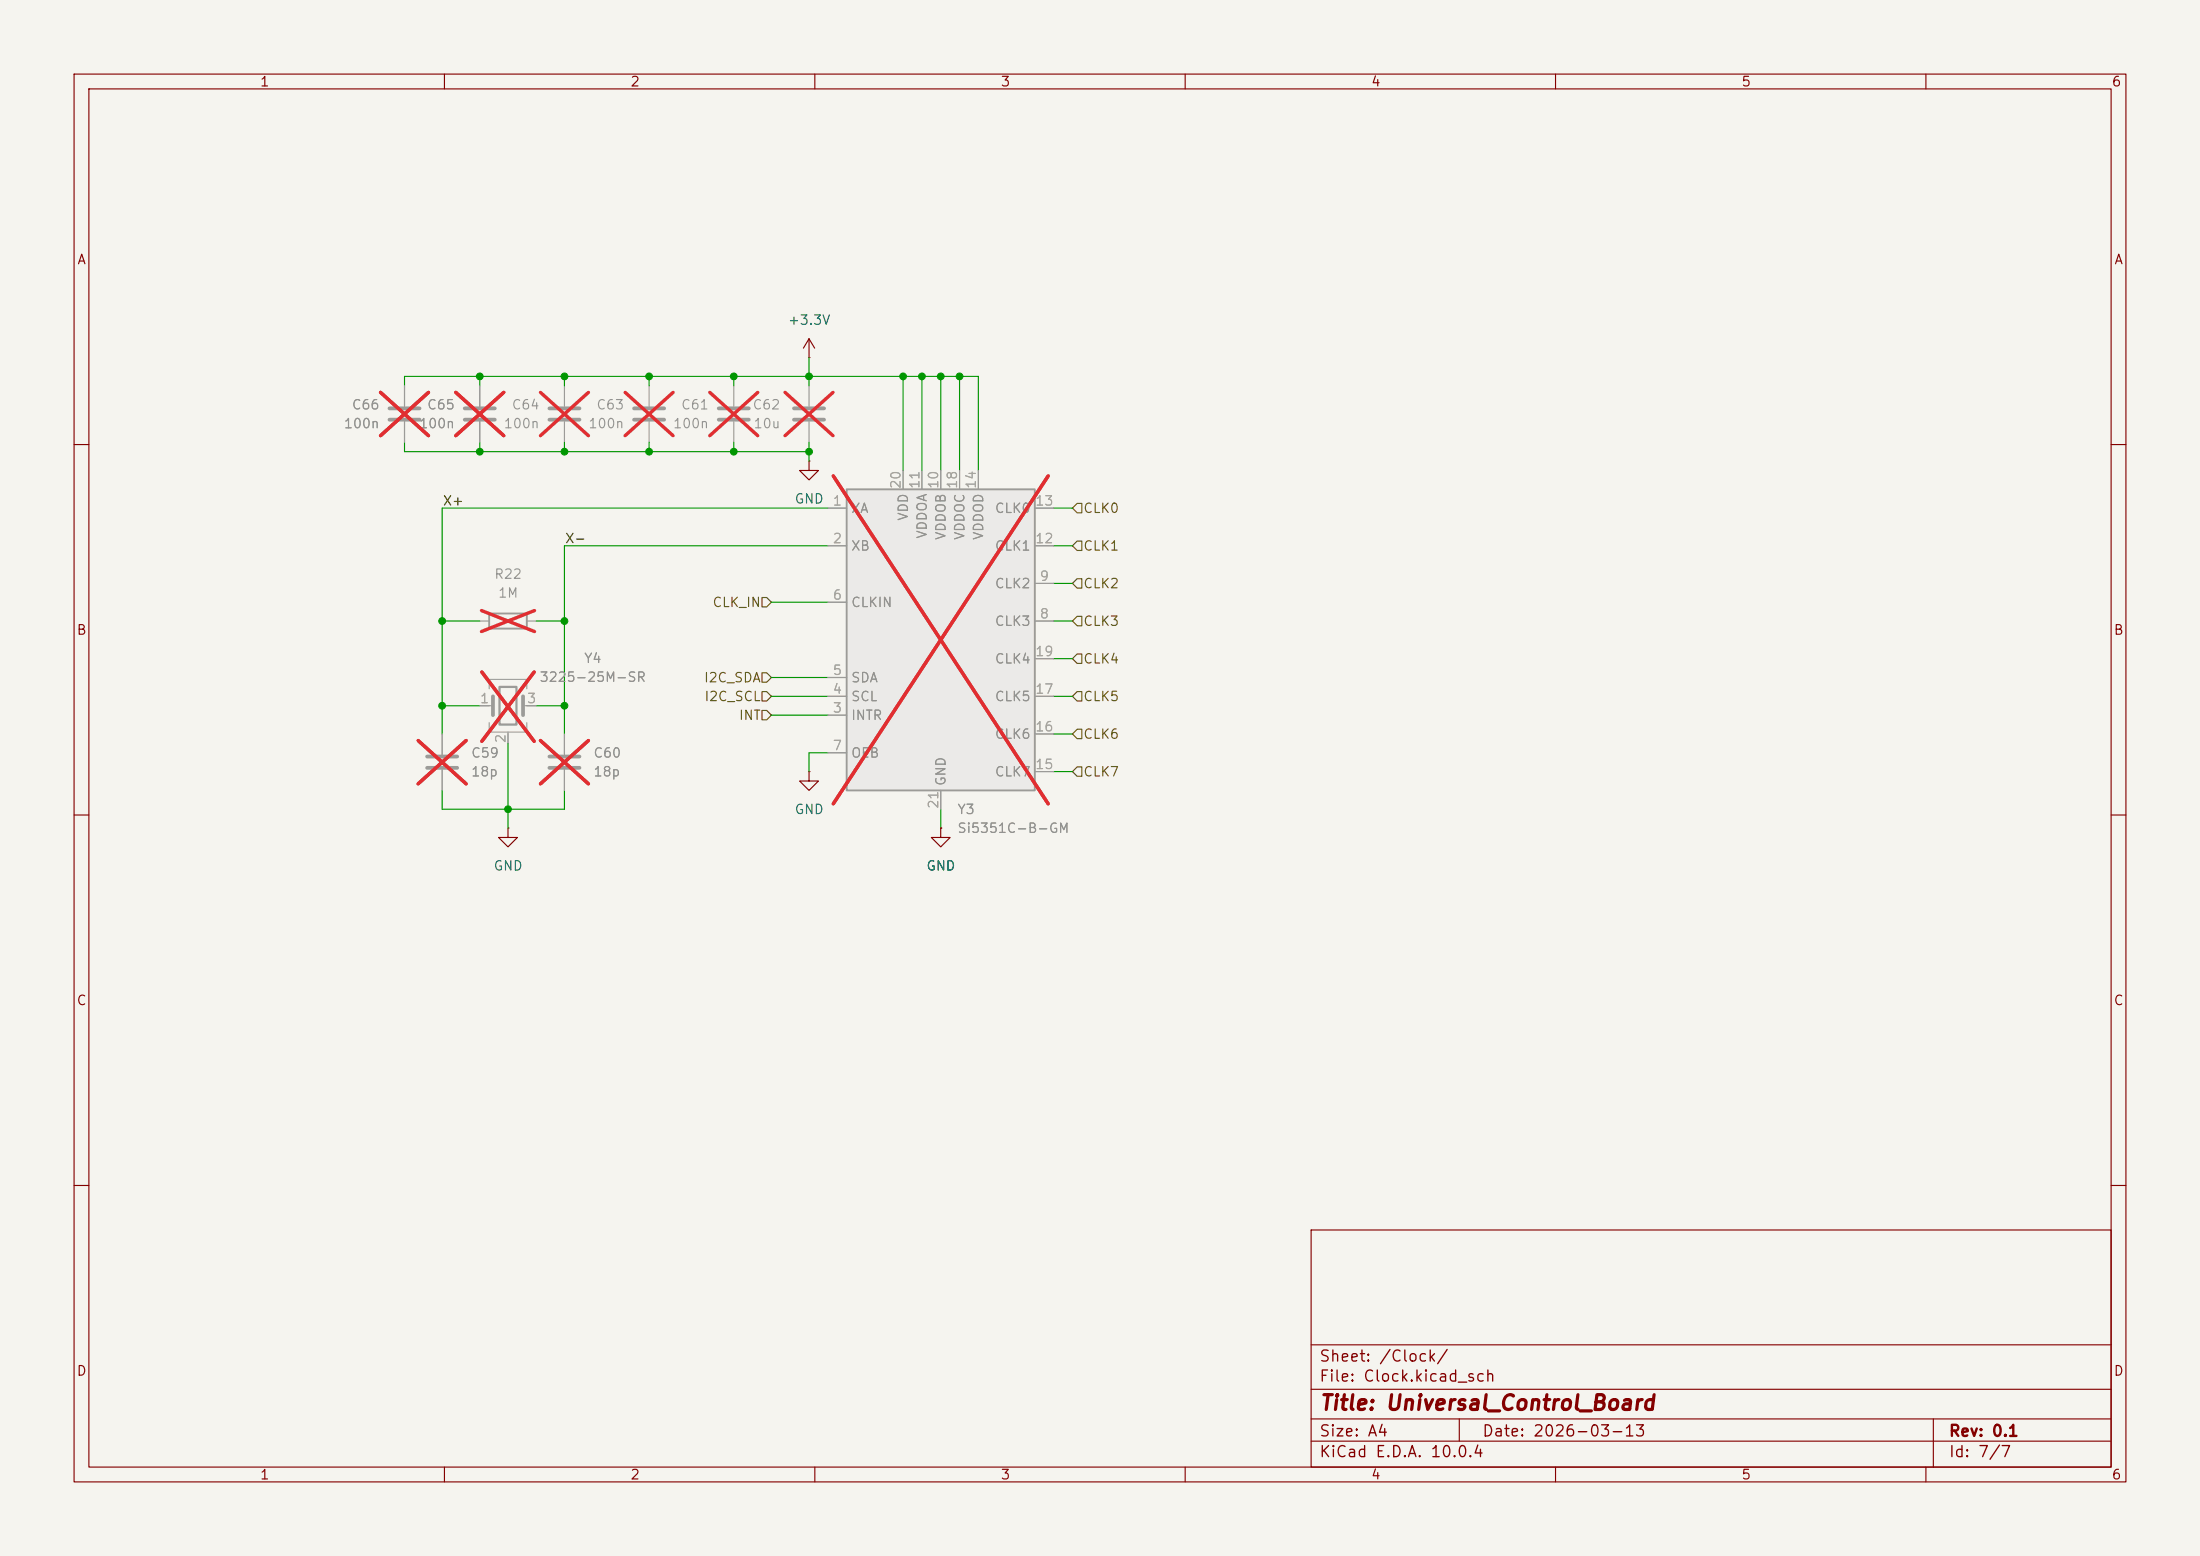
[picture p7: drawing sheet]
(kicad_sch
 (version 20260306)
 (generator "eeschema")
 (generator_version "10.0")
 (paper "A4")
 (title_block
  (title "Universal_Control_Board")
  (date "2026-03-13")
  (rev "0.1"))
 (lib_symbols
  (symbol "Device:C"
   (pin_numbers (hide yes))
   (pin_names
    (offset 0.254)) (exclude_from_sim no) (in_bom yes) (on_board yes)
   (in_pos_files yes)
   (duplicate_pin_numbers_are_jumpers no)
   (property "Reference" "C" (at 0.635 2.54 0) (show_name no) (do_not_autoplace no) (effects (font (size 1.27 1.27)) (justify left)))
   (property "Value" "C" (at 0.635 -2.54 0) (show_name no) (do_not_autoplace no) (effects (font (size 1.27 1.27)) (justify left)))
   (property "Footprint" "" (at 0.9652 -3.81 0) (show_name no) (do_not_autoplace no) (hide yes) (effects (font (size 1.27 1.27))))
   (property "Datasheet" "" (at 0 0 0) (show_name no) (do_not_autoplace no) (hide yes) (effects (font (size 1.27 1.27))))
   (property "Description" "Unpolarized capacitor" (at 0 0 0) (show_name no) (do_not_autoplace no) (hide yes) (effects (font (size 1.27 1.27))))
   (symbol "C_0_1"
    (polyline (pts (xy -2.032 0.762) (xy 2.032 0.762)) (stroke (width 0.508) (type default)) (fill (type none)))
    (polyline (pts (xy -2.032 -0.762) (xy 2.032 -0.762)) (stroke (width 0.508) (type default)) (fill (type none))))
   (symbol "C_1_1"
    (pin passive line (at 0 3.81 270) (length 2.794) (name "" (effects (font (size 1.27 1.27)))) (number "1" (effects (font (size 1.27 1.27)))))
    (pin passive line (at 0 -3.81 90) (length 2.794) (name "" (effects (font (size 1.27 1.27)))) (number "2" (effects (font (size 1.27 1.27))))))
   (embedded_fonts no))
  (symbol "Device:Crystal_GND24"
   (pin_names
    (offset 1.016) (hide yes)) (exclude_from_sim no) (in_bom yes) (on_board yes)
   (in_pos_files yes)
   (duplicate_pin_numbers_are_jumpers no)
   (property "Reference" "Y" (at 3.175 5.08 0) (show_name no) (do_not_autoplace no) (effects (font (size 1.27 1.27)) (justify left)))
   (property "Value" "Crystal_GND24" (at 3.175 3.175 0) (show_name no) (do_not_autoplace no) (effects (font (size 1.27 1.27)) (justify left)))
   (property "Footprint" "" (at 0 0 0) (show_name no) (do_not_autoplace no) (hide yes) (effects (font (size 1.27 1.27))))
   (property "Datasheet" "" (at 0 0 0) (show_name no) (do_not_autoplace no) (hide yes) (effects (font (size 1.27 1.27))))
   (property "Description" "Four pin crystal, GND on pins 2 and 4" (at 0 0 0) (show_name no) (do_not_autoplace no) (hide yes) (effects (font (size 1.27 1.27))))
   (property private "KLC_S3.3" "The rectangle is not a symbol body but a graphical element" (at 0 -12.7 0) (show_name yes) (do_not_autoplace no) (hide yes) (effects (font (size 1.27 1.27))))
   (property private "KLC_S4.1" "Some pins are on 50mil grid to make the symbol small" (at 0 -15.24 0) (show_name yes) (do_not_autoplace no) (hide yes) (effects (font (size 1.27 1.27))))
   (symbol "Crystal_GND24_0_1"
    (polyline (pts (xy -2.54 2.286) (xy -2.54 3.556) (xy 2.54 3.556) (xy 2.54 2.286)) (stroke (width 0) (type default)) (fill (type none)))
    (polyline (pts (xy -2.54 0) (xy -2.032 0)) (stroke (width 0) (type default)) (fill (type none)))
    (polyline (pts (xy -2.54 -2.286) (xy -2.54 -3.556) (xy 2.54 -3.556) (xy 2.54 -2.286)) (stroke (width 0) (type default)) (fill (type none)))
    (polyline (pts (xy -2.032 -1.27) (xy -2.032 1.27)) (stroke (width 0.508) (type default)) (fill (type none)))
    (rectangle (start -1.143 2.54) (end 1.143 -2.54) (stroke (width 0.3048) (type default)) (fill (type none)))
    (polyline (pts (xy 0 -3.81) (xy 0 -3.556)) (stroke (width 0) (type default)) (fill (type none)))
    (polyline (pts (xy 2.032 0) (xy 2.54 0)) (stroke (width 0) (type default)) (fill (type none)))
    (polyline (pts (xy 2.032 -1.27) (xy 2.032 1.27)) (stroke (width 0.508) (type default)) (fill (type none))))
   (symbol "Crystal_GND24_1_1"
    (pin passive line (at -3.81 0 0) (length 1.27) (name "1" (effects (font (size 1.27 1.27)))) (number "1" (effects (font (size 1.27 1.27)))))
    (pin passive line (at 0 -5.08 90) (length 1.27) (name "G" (effects (font (size 1.27 1.27)))) (number "2" (effects (font (size 1.27 1.27)))))
    (pin passive line (at 3.81 0 180) (length 1.27) (name "3" (effects (font (size 1.27 1.27)))) (number "3" (effects (font (size 1.27 1.27)))))
    (pin passive line (at 0 -5.08 90) (length 1.27) (hide yes) (name "G" (effects (font (size 1.27 1.27)))) (number "4" (effects (font (size 1.27 1.27))))))
   (embedded_fonts no))
  (symbol "Device:R"
   (pin_numbers (hide yes))
   (pin_names
    (offset 0)) (exclude_from_sim no) (in_bom yes) (on_board yes)
   (in_pos_files yes)
   (duplicate_pin_numbers_are_jumpers no)
   (property "Reference" "R" (at 2.032 0 90) (show_name no) (do_not_autoplace no) (effects (font (size 1.27 1.27))))
   (property "Value" "R" (at 0 0 90) (show_name no) (do_not_autoplace no) (effects (font (size 1.27 1.27))))
   (property "Footprint" "" (at -1.778 0 90) (show_name no) (do_not_autoplace no) (hide yes) (effects (font (size 1.27 1.27))))
   (property "Datasheet" "" (at 0 0 0) (show_name no) (do_not_autoplace no) (hide yes) (effects (font (size 1.27 1.27))))
   (property "Description" "Resistor" (at 0 0 0) (show_name no) (do_not_autoplace no) (hide yes) (effects (font (size 1.27 1.27))))
   (symbol "R_0_1"
    (rectangle (start -1.016 -2.54) (end 1.016 2.54) (stroke (width 0.254) (type default)) (fill (type none))))
   (symbol "R_1_1"
    (pin passive line (at 0 3.81 270) (length 1.27) (name "" (effects (font (size 1.27 1.27)))) (number "1" (effects (font (size 1.27 1.27)))))
    (pin passive line (at 0 -3.81 90) (length 1.27) (name "" (effects (font (size 1.27 1.27)))) (number "2" (effects (font (size 1.27 1.27))))))
   (embedded_fonts no))
  (symbol "Oscillator:Si5351C-B-GM" (exclude_from_sim no) (in_bom yes) (on_board yes)
   (in_pos_files yes)
   (duplicate_pin_numbers_are_jumpers no)
   (property "Reference" "Y" (at -12.7 21.59 0) (show_name no) (do_not_autoplace no) (effects (font (size 1.27 1.27))))
   (property "Value" "Si5351C-B-GM" (at -13.97 -22.86 0) (show_name no) (do_not_autoplace no) (effects (font (size 1.27 1.27))))
   (property "Footprint" "Package_DFN_QFN:QFN-20-1EP_4x4mm_P0.5mm_EP2.7x2.7mm" (at 0 -30.48 0) (show_name no) (do_not_autoplace no) (hide yes) (effects (font (size 1.27 1.27))))
   (property "Datasheet" "https://www.silabs.com/documents/public/data-sheets/Si5351-B.pdf" (at 0 0 0) (show_name no) (do_not_autoplace no) (hide yes) (effects (font (size 1.27 1.27))))
   (property "Description" "I2C Programmable Any-Frequency CMOS Clock Generator, QFN-20" (at 0 0 0) (show_name no) (do_not_autoplace no) (hide yes) (effects (font (size 1.27 1.27))))
   (symbol "Si5351C-B-GM_1_1"
    (rectangle (start -12.7 20.32) (end 12.7 -20.32) (stroke (width 0.254) (type default)) (fill (type background)))
    (pin input line (at -15.24 17.78 0) (length 2.54) (name "XA" (effects (font (size 1.27 1.27)))) (number "1" (effects (font (size 1.27 1.27)))))
    (pin input line (at -15.24 12.7 0) (length 2.54) (name "XB" (effects (font (size 1.27 1.27)))) (number "2" (effects (font (size 1.27 1.27)))))
    (pin output line (at -15.24 -10.16 0) (length 2.54) (name "INTR" (effects (font (size 1.27 1.27)))) (number "3" (effects (font (size 1.27 1.27)))))
    (pin input line (at -15.24 -7.62 0) (length 2.54) (name "SCL" (effects (font (size 1.27 1.27)))) (number "4" (effects (font (size 1.27 1.27)))))
    (pin bidirectional line (at -15.24 -5.08 0) (length 2.54) (name "SDA" (effects (font (size 1.27 1.27)))) (number "5" (effects (font (size 1.27 1.27)))))
    (pin input line (at -15.24 5.08 0) (length 2.54) (name "CLKIN" (effects (font (size 1.27 1.27)))) (number "6" (effects (font (size 1.27 1.27)))))
    (pin input line (at -15.24 -15.24 0) (length 2.54) (name "OEB" (effects (font (size 1.27 1.27)))) (number "7" (effects (font (size 1.27 1.27)))))
    (pin output line (at 15.24 2.54 180) (length 2.54) (name "CLK3" (effects (font (size 1.27 1.27)))) (number "8" (effects (font (size 1.27 1.27)))))
    (pin output line (at 15.24 7.62 180) (length 2.54) (name "CLK2" (effects (font (size 1.27 1.27)))) (number "9" (effects (font (size 1.27 1.27)))))
    (pin power_in line (at 0 22.86 270) (length 2.54) (name "VDDOB" (effects (font (size 1.27 1.27)))) (number "10" (effects (font (size 1.27 1.27)))))
    (pin power_in line (at -2.54 22.86 270) (length 2.54) (name "VDDOA" (effects (font (size 1.27 1.27)))) (number "11" (effects (font (size 1.27 1.27)))))
    (pin output line (at 15.24 12.7 180) (length 2.54) (name "CLK1" (effects (font (size 1.27 1.27)))) (number "12" (effects (font (size 1.27 1.27)))))
    (pin output line (at 15.24 17.78 180) (length 2.54) (name "CLK0" (effects (font (size 1.27 1.27)))) (number "13" (effects (font (size 1.27 1.27)))))
    (pin power_in line (at 5.08 22.86 270) (length 2.54) (name "VDDOD" (effects (font (size 1.27 1.27)))) (number "14" (effects (font (size 1.27 1.27)))))
    (pin output line (at 15.24 -17.78 180) (length 2.54) (name "CLK7" (effects (font (size 1.27 1.27)))) (number "15" (effects (font (size 1.27 1.27)))))
    (pin output line (at 15.24 -12.7 180) (length 2.54) (name "CLK6" (effects (font (size 1.27 1.27)))) (number "16" (effects (font (size 1.27 1.27)))))
    (pin output line (at 15.24 -7.62 180) (length 2.54) (name "CLK5" (effects (font (size 1.27 1.27)))) (number "17" (effects (font (size 1.27 1.27)))))
    (pin power_in line (at 2.54 22.86 270) (length 2.54) (name "VDDOC" (effects (font (size 1.27 1.27)))) (number "18" (effects (font (size 1.27 1.27)))))
    (pin output line (at 15.24 -2.54 180) (length 2.54) (name "CLK4" (effects (font (size 1.27 1.27)))) (number "19" (effects (font (size 1.27 1.27)))))
    (pin power_in line (at -5.08 22.86 270) (length 2.54) (name "VDD" (effects (font (size 1.27 1.27)))) (number "20" (effects (font (size 1.27 1.27)))))
    (pin power_in line (at 0 -22.86 90) (length 2.54) (name "GND" (effects (font (size 1.27 1.27)))) (number "21" (effects (font (size 1.27 1.27))))))
   (embedded_fonts no))
  (symbol "power:+3.3V"
   (power global)
   (pin_numbers (hide yes))
   (pin_names
    (offset 0) (hide yes)) (exclude_from_sim no) (in_bom yes) (on_board yes)
   (in_pos_files yes)
   (duplicate_pin_numbers_are_jumpers no)
   (property "Reference" "#PWR" (at 0 -3.81 0) (show_name no) (do_not_autoplace no) (hide yes) (effects (font (size 1.27 1.27))))
   (property "Value" "+3.3V" (at 0 3.556 0) (show_name no) (do_not_autoplace no) (effects (font (size 1.27 1.27))))
   (property "Footprint" "" (at 0 0 0) (show_name no) (do_not_autoplace no) (hide yes) (effects (font (size 1.27 1.27))))
   (property "Datasheet" "" (at 0 0 0) (show_name no) (do_not_autoplace no) (hide yes) (effects (font (size 1.27 1.27))))
   (property "Description" "Power symbol creates a global label with name \"+3.3V\"" (at 0 0 0) (show_name no) (do_not_autoplace no) (hide yes) (effects (font (size 1.27 1.27))))
   (symbol "+3.3V_0_1"
    (polyline (pts (xy -0.762 1.27) (xy 0 2.54)) (stroke (width 0) (type default)) (fill (type none)))
    (polyline (pts (xy 0 2.54) (xy 0.762 1.27)) (stroke (width 0) (type default)) (fill (type none)))
    (polyline (pts (xy 0 0) (xy 0 2.54)) (stroke (width 0) (type default)) (fill (type none))))
   (symbol "+3.3V_1_1"
    (pin power_in line (at 0 0 90) (length 0) (name "" (effects (font (size 1.27 1.27)))) (number "1" (effects (font (size 1.27 1.27))))))
   (embedded_fonts no))
  (symbol "power:GND"
   (power global)
   (pin_numbers (hide yes))
   (pin_names
    (offset 0) (hide yes)) (exclude_from_sim no) (in_bom yes) (on_board yes)
   (in_pos_files yes)
   (duplicate_pin_numbers_are_jumpers no)
   (property "Reference" "#PWR" (at 0 -6.35 0) (show_name no) (do_not_autoplace no) (hide yes) (effects (font (size 1.27 1.27))))
   (property "Value" "GND" (at 0 -3.81 0) (show_name no) (do_not_autoplace no) (effects (font (size 1.27 1.27))))
   (property "Footprint" "" (at 0 0 0) (show_name no) (do_not_autoplace no) (hide yes) (effects (font (size 1.27 1.27))))
   (property "Datasheet" "" (at 0 0 0) (show_name no) (do_not_autoplace no) (hide yes) (effects (font (size 1.27 1.27))))
   (property "Description" "Power symbol creates a global label with name \"GND\" , ground" (at 0 0 0) (show_name no) (do_not_autoplace no) (hide yes) (effects (font (size 1.27 1.27))))
   (symbol "GND_0_1"
    (polyline (pts (xy 0 0) (xy 0 -1.27) (xy 1.27 -1.27) (xy 0 -2.54) (xy -1.27 -1.27) (xy 0 -1.27)) (stroke (width 0) (type default)) (fill (type none))))
   (symbol "GND_1_1"
    (pin power_in line (at 0 0 270) (length 0) (name "" (effects (font (size 1.27 1.27)))) (number "1" (effects (font (size 1.27 1.27))))))
   (embedded_fonts no)))
 (junction
  (at 76.2 60.96)
  (diameter 0)
  (color 0 0 0 0))
 (junction
  (at 64.77 50.8)
  (diameter 0)
  (color 0 0 0 0))
 (junction
  (at 68.58 109.22)
  (diameter 0)
  (color 0 0 0 0))
 (junction
  (at 59.69 95.25)
  (diameter 0)
  (color 0 0 0 0))
 (junction
  (at 76.2 83.82)
  (diameter 0)
  (color 0 0 0 0))
 (junction
  (at 109.22 60.96)
  (diameter 0)
  (color 0 0 0 0))
 (junction
  (at 99.06 60.96)
  (diameter 0)
  (color 0 0 0 0))
 (junction
  (at 87.63 60.96)
  (diameter 0)
  (color 0 0 0 0))
 (junction
  (at 121.92 50.8)
  (diameter 0)
  (color 0 0 0 0))
 (junction
  (at 127 50.8)
  (diameter 0)
  (color 0 0 0 0))
 (junction
  (at 64.77 60.96)
  (diameter 0)
  (color 0 0 0 0))
 (junction
  (at 76.2 95.25)
  (diameter 0)
  (color 0 0 0 0))
 (junction
  (at 129.54 50.8)
  (diameter 0)
  (color 0 0 0 0))
 (junction
  (at 76.2 50.8)
  (diameter 0)
  (color 0 0 0 0))
 (junction
  (at 87.63 50.8)
  (diameter 0)
  (color 0 0 0 0))
 (junction
  (at 59.69 83.82)
  (diameter 0)
  (color 0 0 0 0))
 (junction
  (at 124.46 50.8)
  (diameter 0)
  (color 0 0 0 0))
 (junction
  (at 99.06 50.8)
  (diameter 0)
  (color 0 0 0 0))
 (junction
  (at 109.22 50.8)
  (diameter 0)
  (color 0 0 0 0))
 (wire
  (pts (xy 76.2 73.66) (xy 76.2 83.82))
  (stroke (width 0) (type default)))
 (wire
  (pts (xy 59.69 68.58) (xy 59.69 83.82))
  (stroke (width 0) (type default)))
 (wire
  (pts (xy 104.14 96.52) (xy 111.76 96.52))
  (stroke (width 0) (type default)))
 (wire
  (pts (xy 121.92 50.8) (xy 121.92 63.5))
  (stroke (width 0) (type default)))
 (wire
  (pts (xy 54.61 50.8) (xy 64.77 50.8))
  (stroke (width 0) (type default)))
 (wire
  (pts (xy 64.77 50.8) (xy 64.77 52.07))
  (stroke (width 0) (type default)))
 (wire
  (pts (xy 129.54 50.8) (xy 127 50.8))
  (stroke (width 0) (type default)))
 (wire
  (pts (xy 104.14 91.44) (xy 111.76 91.44))
  (stroke (width 0) (type default)))
 (wire
  (pts (xy 68.58 109.22) (xy 68.58 111.76))
  (stroke (width 0) (type default)))
 (wire
  (pts (xy 142.24 104.14) (xy 144.78 104.14))
  (stroke (width 0) (type default)))
 (wire
  (pts (xy 76.2 83.82) (xy 76.2 95.25))
  (stroke (width 0) (type default)))
 (wire
  (pts (xy 142.24 99.06) (xy 144.78 99.06))
  (stroke (width 0) (type default)))
 (wire
  (pts (xy 109.22 60.96) (xy 109.22 62.23))
  (stroke (width 0) (type default)))
 (wire
  (pts (xy 132.08 63.5) (xy 132.08 50.8))
  (stroke (width 0) (type default)))
 (wire
  (pts (xy 142.24 78.74) (xy 144.78 78.74))
  (stroke (width 0) (type default)))
 (wire
  (pts (xy 99.06 59.69) (xy 99.06 60.96))
  (stroke (width 0) (type default)))
 (wire
  (pts (xy 64.77 50.8) (xy 76.2 50.8))
  (stroke (width 0) (type default)))
 (wire
  (pts (xy 59.69 68.58) (xy 111.76 68.58))
  (stroke (width 0) (type default)))
 (wire
  (pts (xy 127 109.22) (xy 127 111.76))
  (stroke (width 0) (type default)))
 (wire
  (pts (xy 124.46 63.5) (xy 124.46 50.8))
  (stroke (width 0) (type default)))
 (wire
  (pts (xy 87.63 52.07) (xy 87.63 50.8))
  (stroke (width 0) (type default)))
 (wire
  (pts (xy 104.14 81.28) (xy 111.76 81.28))
  (stroke (width 0) (type default)))
 (wire
  (pts (xy 59.69 99.06) (xy 59.69 95.25))
  (stroke (width 0) (type default)))
 (wire
  (pts (xy 129.54 50.8) (xy 129.54 63.5))
  (stroke (width 0) (type default)))
 (wire
  (pts (xy 127 50.8) (xy 124.46 50.8))
  (stroke (width 0) (type default)))
 (wire
  (pts (xy 76.2 106.68) (xy 76.2 109.22))
  (stroke (width 0) (type default)))
 (wire
  (pts (xy 76.2 73.66) (xy 111.76 73.66))
  (stroke (width 0) (type default)))
 (wire
  (pts (xy 142.24 93.98) (xy 144.78 93.98))
  (stroke (width 0) (type default)))
 (wire
  (pts (xy 109.22 50.8) (xy 109.22 52.07))
  (stroke (width 0) (type default)))
 (wire
  (pts (xy 142.24 83.82) (xy 144.78 83.82))
  (stroke (width 0) (type default)))
 (wire
  (pts (xy 59.69 109.22) (xy 59.69 106.68))
  (stroke (width 0) (type default)))
 (wire
  (pts (xy 99.06 50.8) (xy 109.22 50.8))
  (stroke (width 0) (type default)))
 (wire
  (pts (xy 127 50.8) (xy 127 63.5))
  (stroke (width 0) (type default)))
 (wire
  (pts (xy 87.63 60.96) (xy 99.06 60.96))
  (stroke (width 0) (type default)))
 (wire
  (pts (xy 68.58 100.33) (xy 68.58 109.22))
  (stroke (width 0) (type default)))
 (wire
  (pts (xy 64.77 83.82) (xy 59.69 83.82))
  (stroke (width 0) (type default)))
 (wire
  (pts (xy 76.2 50.8) (xy 87.63 50.8))
  (stroke (width 0) (type default)))
 (wire
  (pts (xy 109.22 101.6) (xy 109.22 104.14))
  (stroke (width 0) (type default)))
 (wire
  (pts (xy 104.14 93.98) (xy 111.76 93.98))
  (stroke (width 0) (type default)))
 (wire
  (pts (xy 111.76 101.6) (xy 109.22 101.6))
  (stroke (width 0) (type default)))
 (wire
  (pts (xy 132.08 50.8) (xy 129.54 50.8))
  (stroke (width 0) (type default)))
 (wire
  (pts (xy 142.24 68.58) (xy 144.78 68.58))
  (stroke (width 0) (type default)))
 (wire
  (pts (xy 64.77 60.96) (xy 76.2 60.96))
  (stroke (width 0) (type default)))
 (wire
  (pts (xy 76.2 59.69) (xy 76.2 60.96))
  (stroke (width 0) (type default)))
 (wire
  (pts (xy 76.2 60.96) (xy 87.63 60.96))
  (stroke (width 0) (type default)))
 (wire
  (pts (xy 54.61 59.69) (xy 54.61 60.96))
  (stroke (width 0) (type default)))
 (wire
  (pts (xy 99.06 60.96) (xy 109.22 60.96))
  (stroke (width 0) (type default)))
 (wire
  (pts (xy 109.22 59.69) (xy 109.22 60.96))
  (stroke (width 0) (type default)))
 (wire
  (pts (xy 87.63 50.8) (xy 99.06 50.8))
  (stroke (width 0) (type default)))
 (wire
  (pts (xy 59.69 95.25) (xy 64.77 95.25))
  (stroke (width 0) (type default)))
 (wire
  (pts (xy 109.22 48.26) (xy 109.22 50.8))
  (stroke (width 0) (type default)))
 (wire
  (pts (xy 76.2 95.25) (xy 76.2 99.06))
  (stroke (width 0) (type default)))
 (wire
  (pts (xy 142.24 73.66) (xy 144.78 73.66))
  (stroke (width 0) (type default)))
 (wire
  (pts (xy 76.2 95.25) (xy 72.39 95.25))
  (stroke (width 0) (type default)))
 (wire
  (pts (xy 76.2 50.8) (xy 76.2 52.07))
  (stroke (width 0) (type default)))
 (wire
  (pts (xy 54.61 60.96) (xy 64.77 60.96))
  (stroke (width 0) (type default)))
 (wire
  (pts (xy 87.63 59.69) (xy 87.63 60.96))
  (stroke (width 0) (type default)))
 (wire
  (pts (xy 59.69 83.82) (xy 59.69 95.25))
  (stroke (width 0) (type default)))
 (wire
  (pts (xy 142.24 88.9) (xy 144.78 88.9))
  (stroke (width 0) (type default)))
 (wire
  (pts (xy 68.58 109.22) (xy 59.69 109.22))
  (stroke (width 0) (type default)))
 (wire
  (pts (xy 72.39 83.82) (xy 76.2 83.82))
  (stroke (width 0) (type default)))
 (wire
  (pts (xy 64.77 59.69) (xy 64.77 60.96))
  (stroke (width 0) (type default)))
 (wire
  (pts (xy 76.2 109.22) (xy 68.58 109.22))
  (stroke (width 0) (type default)))
 (wire
  (pts (xy 109.22 50.8) (xy 121.92 50.8))
  (stroke (width 0) (type default)))
 (wire
  (pts (xy 54.61 52.07) (xy 54.61 50.8))
  (stroke (width 0) (type default)))
 (wire
  (pts (xy 124.46 50.8) (xy 121.92 50.8))
  (stroke (width 0) (type default)))
 (wire
  (pts (xy 99.06 52.07) (xy 99.06 50.8))
  (stroke (width 0) (type default)))
 (label "X-"
  (at 76.2 73.66 0)
  (effects (font (size 1.27 1.27)) (justify left bottom)))
 (label "X+"
  (at 59.69 68.58 0)
  (effects (font (size 1.27 1.27)) (justify left bottom)))
 (hierarchical_label "CLK5"
  (shape input)
  (at 144.78 93.98 0)
  (effects (font (size 1.27 1.27)) (justify left)))
 (hierarchical_label "CLK6"
  (shape input)
  (at 144.78 99.06 0)
  (effects (font (size 1.27 1.27)) (justify left)))
 (hierarchical_label "CLK7"
  (shape input)
  (at 144.78 104.14 0)
  (effects (font (size 1.27 1.27)) (justify left)))
 (hierarchical_label "CLK2"
  (shape input)
  (at 144.78 78.74 0)
  (effects (font (size 1.27 1.27)) (justify left)))
 (hierarchical_label "CLK3"
  (shape input)
  (at 144.78 83.82 0)
  (effects (font (size 1.27 1.27)) (justify left)))
 (hierarchical_label "CLK1"
  (shape input)
  (at 144.78 73.66 0)
  (effects (font (size 1.27 1.27)) (justify left)))
 (hierarchical_label "CLK0"
  (shape input)
  (at 144.78 68.58 0)
  (effects (font (size 1.27 1.27)) (justify left)))
 (hierarchical_label "CLK4"
  (shape input)
  (at 144.78 88.9 0)
  (effects (font (size 1.27 1.27)) (justify left)))
 (hierarchical_label "I2C_SCL"
  (shape input)
  (at 104.14 93.98 180)
  (effects (font (size 1.27 1.27)) (justify right)))
 (hierarchical_label "I2C_SDA"
  (shape input)
  (at 104.14 91.44 180)
  (effects (font (size 1.27 1.27)) (justify right)))
 (hierarchical_label "CLK_IN"
  (shape input)
  (at 104.14 81.28 180)
  (effects (font (size 1.27 1.27)) (justify right)))
 (hierarchical_label "INT"
  (shape input)
  (at 104.14 96.52 180)
  (effects (font (size 1.27 1.27)) (justify right)))
 (symbol
  (lib_id "Device:C")
  (at 76.2 102.87 0)
  (unit 1)
  (body_style 1)
  (exclude_from_sim no)
  (in_bom no)
  (on_board yes)
  (in_pos_files yes)
  (dnp yes)
  (fields_autoplaced yes)
  (property "Reference" "C60" (at 80.01 101.5999 0) (show_name no) (do_not_autoplace no) (effects (font (size 1.27 1.27)) (justify left)))
  (property "Value" "18p" (at 80.01 104.1399 0) (show_name no) (do_not_autoplace no) (effects (font (size 1.27 1.27)) (justify left)))
  (property "Footprint" "Capacitor_SMD:C_0402_1005Metric" (at 77.1652 106.68 0) (hide yes) (show_name no) (do_not_autoplace no) (effects (font (size 1.27 1.27))))
  (property "Datasheet" "" (at 76.2 102.87 0) (hide yes) (show_name no) (do_not_autoplace no) (effects (font (size 1.27 1.27))))
  (property "Description" "Unpolarized capacitor" (at 76.2 102.87 0) (hide yes) (show_name no) (do_not_autoplace no) (effects (font (size 1.27 1.27))))
  (pin "1")
  (pin "2"))
 (symbol
  (lib_id "Device:C")
  (at 99.06 55.88 180)
  (unit 1)
  (body_style 1)
  (exclude_from_sim no)
  (in_bom no)
  (on_board yes)
  (in_pos_files yes)
  (dnp yes)
  (property "Reference" "C61" (at 95.758 54.61 0) (show_name no) (do_not_autoplace no) (effects (font (size 1.27 1.27)) (justify left)))
  (property "Value" "100n" (at 95.758 57.15 0) (show_name no) (do_not_autoplace no) (effects (font (size 1.27 1.27)) (justify left)))
  (property "Footprint" "Capacitor_SMD:C_0603_1608Metric" (at 98.0948 52.07 0) (hide yes) (show_name no) (do_not_autoplace no) (effects (font (size 1.27 1.27))))
  (property "Datasheet" "" (at 99.06 55.88 0) (hide yes) (show_name no) (do_not_autoplace no) (effects (font (size 1.27 1.27))))
  (property "Description" "Unpolarized capacitor" (at 99.06 55.88 0) (hide yes) (show_name no) (do_not_autoplace no) (effects (font (size 1.27 1.27))))
  (property "Manufacturer_Part_Number" "GRM188R71H104KA93D " (at 99.06 55.88 0) (hide yes) (show_name no) (do_not_autoplace no) (effects (font (size 1.27 1.27))))
  (pin "1")
  (pin "2"))
 (symbol
  (lib_id "Device:C")
  (at 64.77 55.88 180)
  (unit 1)
  (body_style 1)
  (exclude_from_sim no)
  (in_bom no)
  (on_board yes)
  (in_pos_files yes)
  (dnp yes)
  (property "Reference" "C65" (at 61.468 54.61 0) (show_name no) (do_not_autoplace no) (effects (font (size 1.27 1.27)) (justify left)))
  (property "Value" "100n" (at 61.468 57.15 0) (show_name no) (do_not_autoplace no) (effects (font (size 1.27 1.27)) (justify left)))
  (property "Footprint" "Capacitor_SMD:C_0603_1608Metric" (at 63.8048 52.07 0) (hide yes) (show_name no) (do_not_autoplace no) (effects (font (size 1.27 1.27))))
  (property "Datasheet" "" (at 64.77 55.88 0) (hide yes) (show_name no) (do_not_autoplace no) (effects (font (size 1.27 1.27))))
  (property "Description" "Unpolarized capacitor" (at 64.77 55.88 0) (hide yes) (show_name no) (do_not_autoplace no) (effects (font (size 1.27 1.27))))
  (property "Manufacturer_Part_Number" "GRM188R71H104KA93D " (at 64.77 55.88 0) (hide yes) (show_name no) (do_not_autoplace no) (effects (font (size 1.27 1.27))))
  (pin "1")
  (pin "2"))
 (symbol
  (lib_id "power:GND")
  (at 127 111.76 0)
  (unit 1)
  (body_style 1)
  (exclude_from_sim no)
  (in_bom yes)
  (on_board yes)
  (in_pos_files yes)
  (dnp no)
  (fields_autoplaced yes)
  (property "Reference" "#PWR051" (at 127 118.11 0) (hide yes) (show_name no) (do_not_autoplace no) (effects (font (size 1.27 1.27))))
  (property "Value" "GND" (at 127 116.84 0) (show_name no) (do_not_autoplace no) (effects (font (size 1.27 1.27))))
  (property "Footprint" "" (at 127 111.76 0) (hide yes) (show_name no) (do_not_autoplace no) (effects (font (size 1.27 1.27))))
  (property "Datasheet" "" (at 127 111.76 0) (hide yes) (show_name no) (do_not_autoplace no) (effects (font (size 1.27 1.27))))
  (property "Description" "Power symbol creates a global label with name \"GND\" , ground" (at 127 111.76 0) (hide yes) (show_name no) (do_not_autoplace no) (effects (font (size 1.27 1.27))))
  (pin "1"))
 (symbol
  (lib_id "Device:C")
  (at 109.22 55.88 0)
  (mirror y)
  (unit 1)
  (body_style 1)
  (exclude_from_sim no)
  (in_bom no)
  (on_board yes)
  (in_pos_files yes)
  (dnp yes)
  (property "Reference" "C62" (at 105.41 54.6099 0) (show_name no) (do_not_autoplace no) (effects (font (size 1.27 1.27)) (justify left)))
  (property "Value" "10u" (at 105.41 57.1499 0) (show_name no) (do_not_autoplace no) (effects (font (size 1.27 1.27)) (justify left)))
  (property "Footprint" "Capacitor_SMD:C_1206_3216Metric" (at 108.2548 59.69 0) (hide yes) (show_name no) (do_not_autoplace no) (effects (font (size 1.27 1.27))))
  (property "Datasheet" "" (at 109.22 55.88 0) (hide yes) (show_name no) (do_not_autoplace no) (effects (font (size 1.27 1.27))))
  (property "Description" "CL31B106KBHNNNE" (at 109.22 55.88 0) (hide yes) (show_name no) (do_not_autoplace no) (effects (font (size 1.27 1.27))))
  (property "Manufacturer_Part_Number" "CL31B106KBHNNNE" (at 109.22 55.88 0) (hide yes) (show_name no) (do_not_autoplace no) (effects (font (size 1.27 1.27))))
  (pin "1")
  (pin "2"))
 (symbol
  (lib_id "Device:C")
  (at 59.69 102.87 0)
  (unit 1)
  (body_style 1)
  (exclude_from_sim no)
  (in_bom no)
  (on_board yes)
  (in_pos_files yes)
  (dnp yes)
  (fields_autoplaced yes)
  (property "Reference" "C59" (at 63.5 101.5999 0) (show_name no) (do_not_autoplace no) (effects (font (size 1.27 1.27)) (justify left)))
  (property "Value" "18p" (at 63.5 104.1399 0) (show_name no) (do_not_autoplace no) (effects (font (size 1.27 1.27)) (justify left)))
  (property "Footprint" "Capacitor_SMD:C_0402_1005Metric" (at 60.6552 106.68 0) (hide yes) (show_name no) (do_not_autoplace no) (effects (font (size 1.27 1.27))))
  (property "Datasheet" "" (at 59.69 102.87 0) (hide yes) (show_name no) (do_not_autoplace no) (effects (font (size 1.27 1.27))))
  (property "Description" "Unpolarized capacitor" (at 59.69 102.87 0) (hide yes) (show_name no) (do_not_autoplace no) (effects (font (size 1.27 1.27))))
  (pin "1")
  (pin "2"))
 (symbol
  (lib_id "Device:R")
  (at 68.58 83.82 90)
  (unit 1)
  (body_style 1)
  (exclude_from_sim no)
  (in_bom no)
  (on_board yes)
  (in_pos_files yes)
  (dnp yes)
  (fields_autoplaced yes)
  (property "Reference" "R22" (at 68.58 77.47 90) (show_name no) (do_not_autoplace no) (effects (font (size 1.27 1.27))))
  (property "Value" "1M" (at 68.58 80.01 90) (show_name no) (do_not_autoplace no) (effects (font (size 1.27 1.27))))
  (property "Footprint" "Resistor_SMD:R_0603_1608Metric" (at 68.58 85.598 90) (hide yes) (show_name no) (do_not_autoplace no) (effects (font (size 1.27 1.27))))
  (property "Datasheet" "" (at 68.58 83.82 0) (hide yes) (show_name no) (do_not_autoplace no) (effects (font (size 1.27 1.27))))
  (property "Description" "Resistor" (at 68.58 83.82 0) (hide yes) (show_name no) (do_not_autoplace no) (effects (font (size 1.27 1.27))))
  (property "Manufacturer_Part_Number" "0603SAF1004T5E " (at 68.58 83.82 90) (hide yes) (show_name no) (do_not_autoplace no) (effects (font (size 1.27 1.27))))
  (pin "1")
  (pin "2"))
 (symbol
  (lib_id "Device:C")
  (at 54.61 55.88 180)
  (unit 1)
  (body_style 1)
  (exclude_from_sim no)
  (in_bom no)
  (on_board yes)
  (in_pos_files yes)
  (dnp yes)
  (property "Reference" "C66" (at 51.308 54.61 0) (show_name no) (do_not_autoplace no) (effects (font (size 1.27 1.27)) (justify left)))
  (property "Value" "100n" (at 51.308 57.15 0) (show_name no) (do_not_autoplace no) (effects (font (size 1.27 1.27)) (justify left)))
  (property "Footprint" "Capacitor_SMD:C_0603_1608Metric" (at 53.6448 52.07 0) (hide yes) (show_name no) (do_not_autoplace no) (effects (font (size 1.27 1.27))))
  (property "Datasheet" "" (at 54.61 55.88 0) (hide yes) (show_name no) (do_not_autoplace no) (effects (font (size 1.27 1.27))))
  (property "Description" "Unpolarized capacitor" (at 54.61 55.88 0) (hide yes) (show_name no) (do_not_autoplace no) (effects (font (size 1.27 1.27))))
  (property "Manufacturer_Part_Number" "GRM188R71H104KA93D " (at 54.61 55.88 0) (hide yes) (show_name no) (do_not_autoplace no) (effects (font (size 1.27 1.27))))
  (pin "1")
  (pin "2"))
 (symbol
  (lib_id "power:GND")
  (at 109.22 104.14 0)
  (unit 1)
  (body_style 1)
  (exclude_from_sim no)
  (in_bom yes)
  (on_board yes)
  (in_pos_files yes)
  (dnp no)
  (fields_autoplaced yes)
  (property "Reference" "#PWR054" (at 109.22 110.49 0) (hide yes) (show_name no) (do_not_autoplace no) (effects (font (size 1.27 1.27))))
  (property "Value" "GND" (at 109.22 109.22 0) (show_name no) (do_not_autoplace no) (effects (font (size 1.27 1.27))))
  (property "Footprint" "" (at 109.22 104.14 0) (hide yes) (show_name no) (do_not_autoplace no) (effects (font (size 1.27 1.27))))
  (property "Datasheet" "" (at 109.22 104.14 0) (hide yes) (show_name no) (do_not_autoplace no) (effects (font (size 1.27 1.27))))
  (property "Description" "Power symbol creates a global label with name \"GND\" , ground" (at 109.22 104.14 0) (hide yes) (show_name no) (do_not_autoplace no) (effects (font (size 1.27 1.27))))
  (pin "1"))
 (symbol
  (lib_id "Device:Crystal_GND24")
  (at 68.58 95.25 0)
  (unit 1)
  (body_style 1)
  (exclude_from_sim no)
  (in_bom no)
  (on_board yes)
  (in_pos_files yes)
  (dnp yes)
  (fields_autoplaced yes)
  (property "Reference" "Y4" (at 80.01 88.8298 0) (show_name no) (do_not_autoplace no) (effects (font (size 1.27 1.27))))
  (property "Value" "3225-25M-SR" (at 80.01 91.3698 0) (show_name no) (do_not_autoplace no) (effects (font (size 1.27 1.27))))
  (property "Footprint" "Crystal:Crystal_SMD_3225-4Pin_3.2x2.5mm" (at 68.58 95.25 0) (hide yes) (show_name no) (do_not_autoplace no) (effects (font (size 1.27 1.27))))
  (property "Datasheet" "" (at 68.58 95.25 0) (hide yes) (show_name no) (do_not_autoplace no) (effects (font (size 1.27 1.27))))
  (property "Description" "Four pin crystal, GND on pins 2 and 4" (at 68.58 95.25 0) (hide yes) (show_name no) (do_not_autoplace no) (effects (font (size 1.27 1.27))))
  (property "Manufacturer_Part_Number" "3225-25M-SR" (at 68.58 95.25 0) (hide yes) (show_name no) (do_not_autoplace no) (effects (font (size 1.27 1.27))))
  (pin "4")
  (pin "2")
  (pin "1")
  (pin "3"))
 (symbol
  (lib_id "power:+3.3V")
  (at 109.22 48.26 0)
  (unit 1)
  (body_style 1)
  (exclude_from_sim no)
  (in_bom yes)
  (on_board yes)
  (in_pos_files yes)
  (dnp no)
  (fields_autoplaced yes)
  (property "Reference" "#PWR053" (at 109.22 52.07 0) (hide yes) (show_name no) (do_not_autoplace no) (effects (font (size 1.27 1.27))))
  (property "Value" "+3.3V" (at 109.22 43.18 0) (show_name no) (do_not_autoplace no) (effects (font (size 1.27 1.27))))
  (property "Footprint" "" (at 109.22 48.26 0) (hide yes) (show_name no) (do_not_autoplace no) (effects (font (size 1.27 1.27))))
  (property "Datasheet" "" (at 109.22 48.26 0) (hide yes) (show_name no) (do_not_autoplace no) (effects (font (size 1.27 1.27))))
  (property "Description" "Power symbol creates a global label with name \"+3.3V\"" (at 109.22 48.26 0) (hide yes) (show_name no) (do_not_autoplace no) (effects (font (size 1.27 1.27))))
  (pin "1"))
 (symbol
  (lib_id "Oscillator:Si5351C-B-GM")
  (at 127 86.36 0)
  (unit 1)
  (body_style 1)
  (exclude_from_sim no)
  (in_bom no)
  (on_board yes)
  (in_pos_files yes)
  (dnp yes)
  (fields_autoplaced yes)
  (property "Reference" "Y3" (at 129.1433 109.22 0) (show_name no) (do_not_autoplace no) (effects (font (size 1.27 1.27)) (justify left)))
  (property "Value" "Si5351C-B-GM" (at 129.1433 111.76 0) (show_name no) (do_not_autoplace no) (effects (font (size 1.27 1.27)) (justify left)))
  (property "Footprint" "Package_DFN_QFN:QFN-20-1EP_4x4mm_P0.5mm_EP2.5x2.5mm" (at 127 116.84 0) (hide yes) (show_name no) (do_not_autoplace no) (effects (font (size 1.27 1.27))))
  (property "Datasheet" "https://www.silabs.com/documents/public/data-sheets/Si5351-B.pdf" (at 127 86.36 0) (hide yes) (show_name no) (do_not_autoplace no) (effects (font (size 1.27 1.27))))
  (property "Description" "I2C Programmable Any-Frequency CMOS Clock Generator, QFN-20" (at 127 86.36 0) (hide yes) (show_name no) (do_not_autoplace no) (effects (font (size 1.27 1.27))))
  (property "Manufacturer_Part_Number" "Si5351C-B-GM" (at 127 86.36 0) (hide yes) (show_name no) (do_not_autoplace no) (effects (font (size 1.27 1.27))))
  (pin "5")
  (pin "21")
  (pin "15")
  (pin "4")
  (pin "6")
  (pin "10")
  (pin "3")
  (pin "7")
  (pin "2")
  (pin "18")
  (pin "1")
  (pin "11")
  (pin "8")
  (pin "17")
  (pin "13")
  (pin "16")
  (pin "12")
  (pin "9")
  (pin "14")
  (pin "20")
  (pin "19"))
 (symbol
  (lib_id "Device:C")
  (at 87.63 55.88 180)
  (unit 1)
  (body_style 1)
  (exclude_from_sim no)
  (in_bom no)
  (on_board yes)
  (in_pos_files yes)
  (dnp yes)
  (property "Reference" "C63" (at 84.328 54.61 0) (show_name no) (do_not_autoplace no) (effects (font (size 1.27 1.27)) (justify left)))
  (property "Value" "100n" (at 84.328 57.15 0) (show_name no) (do_not_autoplace no) (effects (font (size 1.27 1.27)) (justify left)))
  (property "Footprint" "Capacitor_SMD:C_0603_1608Metric" (at 86.6648 52.07 0) (hide yes) (show_name no) (do_not_autoplace no) (effects (font (size 1.27 1.27))))
  (property "Datasheet" "" (at 87.63 55.88 0) (hide yes) (show_name no) (do_not_autoplace no) (effects (font (size 1.27 1.27))))
  (property "Description" "Unpolarized capacitor" (at 87.63 55.88 0) (hide yes) (show_name no) (do_not_autoplace no) (effects (font (size 1.27 1.27))))
  (property "Manufacturer_Part_Number" "GRM188R71H104KA93D " (at 87.63 55.88 0) (hide yes) (show_name no) (do_not_autoplace no) (effects (font (size 1.27 1.27))))
  (pin "1")
  (pin "2"))
 (symbol
  (lib_id "Device:C")
  (at 76.2 55.88 180)
  (unit 1)
  (body_style 1)
  (exclude_from_sim no)
  (in_bom no)
  (on_board yes)
  (in_pos_files yes)
  (dnp yes)
  (property "Reference" "C64" (at 72.898 54.61 0) (show_name no) (do_not_autoplace no) (effects (font (size 1.27 1.27)) (justify left)))
  (property "Value" "100n" (at 72.898 57.15 0) (show_name no) (do_not_autoplace no) (effects (font (size 1.27 1.27)) (justify left)))
  (property "Footprint" "Capacitor_SMD:C_0603_1608Metric" (at 75.2348 52.07 0) (hide yes) (show_name no) (do_not_autoplace no) (effects (font (size 1.27 1.27))))
  (property "Datasheet" "" (at 76.2 55.88 0) (hide yes) (show_name no) (do_not_autoplace no) (effects (font (size 1.27 1.27))))
  (property "Description" "Unpolarized capacitor" (at 76.2 55.88 0) (hide yes) (show_name no) (do_not_autoplace no) (effects (font (size 1.27 1.27))))
  (property "Manufacturer_Part_Number" "GRM188R71H104KA93D " (at 76.2 55.88 0) (hide yes) (show_name no) (do_not_autoplace no) (effects (font (size 1.27 1.27))))
  (pin "1")
  (pin "2"))
 (symbol
  (lib_id "power:GND")
  (at 109.22 62.23 0)
  (unit 1)
  (body_style 1)
  (exclude_from_sim no)
  (in_bom yes)
  (on_board yes)
  (in_pos_files yes)
  (dnp no)
  (fields_autoplaced yes)
  (property "Reference" "#PWR052" (at 109.22 68.58 0) (hide yes) (show_name no) (do_not_autoplace no) (effects (font (size 1.27 1.27))))
  (property "Value" "GND" (at 109.22 67.31 0) (show_name no) (do_not_autoplace no) (effects (font (size 1.27 1.27))))
  (property "Footprint" "" (at 109.22 62.23 0) (hide yes) (show_name no) (do_not_autoplace no) (effects (font (size 1.27 1.27))))
  (property "Datasheet" "" (at 109.22 62.23 0) (hide yes) (show_name no) (do_not_autoplace no) (effects (font (size 1.27 1.27))))
  (property "Description" "Power symbol creates a global label with name \"GND\" , ground" (at 109.22 62.23 0) (hide yes) (show_name no) (do_not_autoplace no) (effects (font (size 1.27 1.27))))
  (pin "1"))
 (symbol
  (lib_id "power:GND")
  (at 68.58 111.76 0)
  (unit 1)
  (body_style 1)
  (exclude_from_sim no)
  (in_bom yes)
  (on_board yes)
  (in_pos_files yes)
  (dnp no)
  (fields_autoplaced yes)
  (property "Reference" "#PWR050" (at 68.58 118.11 0) (hide yes) (show_name no) (do_not_autoplace no) (effects (font (size 1.27 1.27))))
  (property "Value" "GND" (at 68.58 116.84 0) (show_name no) (do_not_autoplace no) (effects (font (size 1.27 1.27))))
  (property "Footprint" "" (at 68.58 111.76 0) (hide yes) (show_name no) (do_not_autoplace no) (effects (font (size 1.27 1.27))))
  (property "Datasheet" "" (at 68.58 111.76 0) (hide yes) (show_name no) (do_not_autoplace no) (effects (font (size 1.27 1.27))))
  (property "Description" "Power symbol creates a global label with name \"GND\" , ground" (at 68.58 111.76 0) (hide yes) (show_name no) (do_not_autoplace no) (effects (font (size 1.27 1.27))))
  (pin "1")))
